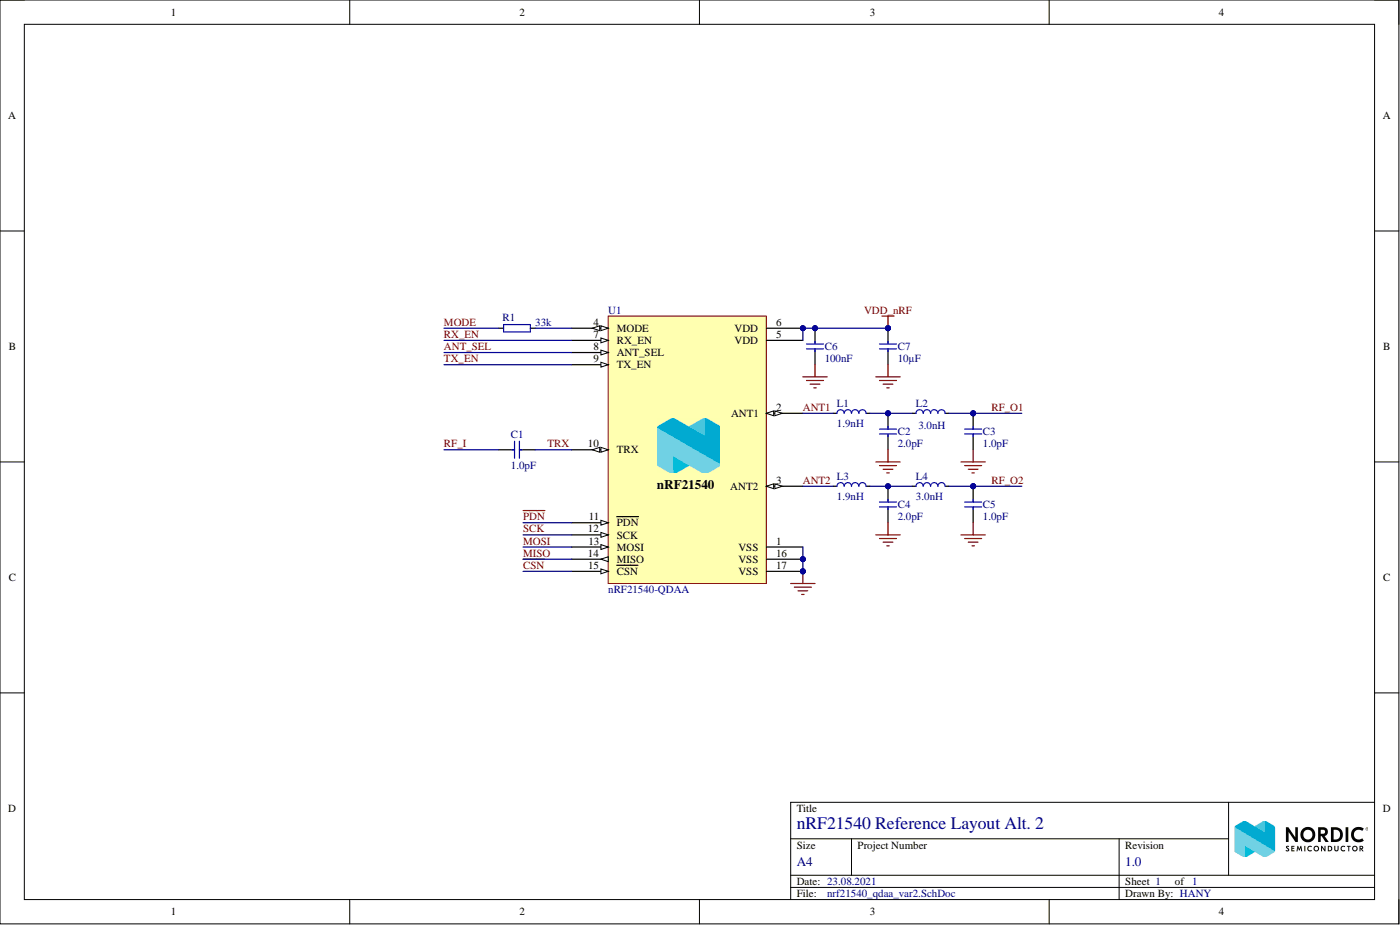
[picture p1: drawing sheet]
# Altium project nrf21540_qdaa_var2.PrjPCB
1 sheet, 13 parts. Net scope: global (net labels, ports and power ports of the same name join across sheets).
Board file: nrf21540_qdaa_var2.PcbDoc

## Sheet nrf21540_qdaa_var2.SchDoc: nRF21540 Reference Layout Alt. 2
size A4; Revision: 1.0; SheetNumber: 1; SheetTotal: 1; DrawnBy: HANY; DocumentSize: A4; PCAName: nRF21540 Reference Layout Alt. 2; BoardTitle: nRF21540 Reference Layout Alt. 2

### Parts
C1  1.0pF  [CAPC0603X03L_C]
C2  2.0pF  [CAPC0603X03L_C]
C3  1.0pF  [CAPC0603X03L_C]
C4  2.0pF  [CAPC0603X03L_C]
C5  1.0pF  [CAPC0603X03L_C]
C6  100nF  [CAPC0603X03L_C]
C7  10µF  [CAPC1608X06L]
L1  1.9nH  [INDC0603X03L_C]
L2  3.0nH  [INDC0603X03L_C]
L3  1.9nH  [INDC0603X03L_C]
L4  3.0nH  [INDC0603X03L_C]
R1  33k  [RESC0603X03L_C]
U1  nRF21540-QDAA  [QFN65P400X400X65_HS-17N]

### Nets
GND: C2.1 C3.1 C4.1 C5.1 C6.1 C7.1 U1.1(VSS) U1.16(VSS) U1.17(VSS)
VDD_nRF: C6.2 C7.2 U1.5(VDD) U1.6(VDD)
ANT1: L1.1 U1.2(ANT1)
ANT2: L3.1 U1.3(ANT2)
ANT_SEL: U1.8(ANT_SEL)
~{CSN}: U1.15(~{CSN})
MISO: U1.14(MISO)
MODE: R1.1
MOSI: U1.13(MOSI)
~{PDN}: U1.11(~{PDN})
RF_I: C1.1
RF_O1: C3.2 L2.2
RF_O2: C5.2 L4.2
RX_EN: U1.7(RX_EN)
SCK: U1.12(SCK)
TRX: C1.2 U1.10(TRX)
TX_EN: U1.9(TX_EN)
NetC2_2: C2.2 L1.2 L2.1
NetC4_2: C4.2 L3.2 L4.1
NetR1_2: R1.2 U1.4(MODE)

### Layout directives
net class ANT: ANT1, ANT2, NetC2_2, NetC4_2, RF_I, RF_O1, RF_O2, TRX
